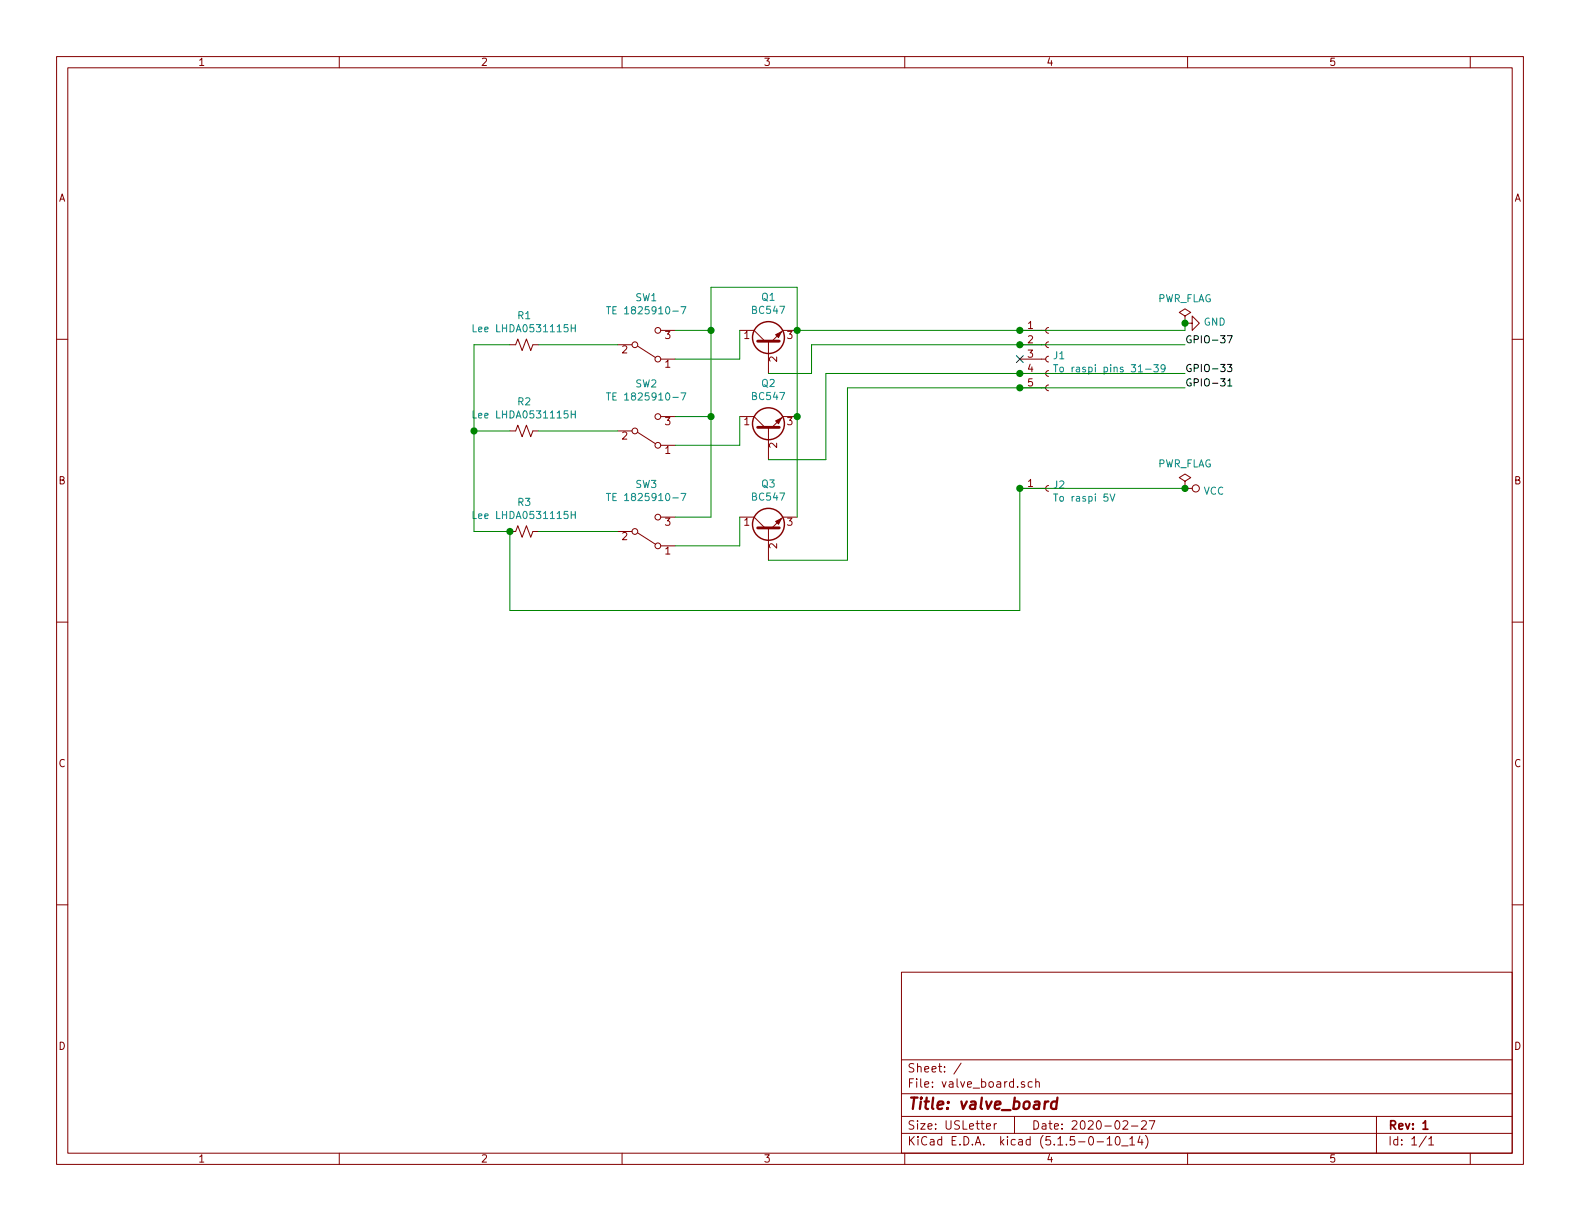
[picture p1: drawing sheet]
EESchema Schematic File Version 4
EELAYER 30 0
EELAYER END
$Descr USLetter 11000 8500
encoding utf-8
Sheet 1 1
Title "valve_board"
Date "2020-02-27"
Rev "1"
Comp ""
Comment1 ""
Comment2 ""
Comment3 ""
Comment4 ""
$EndDescr
$Comp
L Connector:Conn_01x05_Female J1
U 1 1
P 7300 2500
F 0 "J1" H 7328 2526 50  0000 L CNN
F 1 "To raspi pins 31-39" H 7328 2435 50  0000 L CNN
F 2 "Connector_PinHeader_1.00mm:PinHeader_1x05_P1.00mm_Vertical" H 7300 2500 50  0001 C CNN
F 3 "~" H 7300 2500 50  0001 C CNN
	1    7300 2500
	1    0    0    -1  
$EndComp
$Comp
L Connector:Conn_01x01_Female J2
U 1 1
P 7300 3400
F 0 "J2" H 7328 3426 50  0000 L CNN
F 1 "To raspi 5V" H 7328 3335 50  0000 L CNN
F 2 "Connector_PinHeader_1.00mm:PinHeader_1x01_P1.00mm_Horizontal" H 7300 3400 50  0001 C CNN
F 3 "~" H 7300 3400 50  0001 C CNN
	1    7300 3400
	1    0    0    -1  
$EndComp
$Comp
L power:VCC #PWR02
U 1 1
P 8250 3400
F 0 "#PWR02" H 8250 3250 50  0001 C CNN
F 1 "VCC" V 8267 3528 50  0000 L CNN
F 2 "" H 8250 3400 50  0001 C CNN
F 3 "" H 8250 3400 50  0001 C CNN
	1    8250 3400
	0    1    1    0   
$EndComp
$Comp
L power:GND #PWR01
U 1 1
P 8250 2250
F 0 "#PWR01" H 8250 2000 50  0001 C CNN
F 1 "GND" V 8255 2122 50  0000 R CNN
F 2 "" H 8250 2250 50  0001 C CNN
F 3 "" H 8250 2250 50  0001 C CNN
	1    8250 2250
	0    -1   -1   0   
$EndComp
$Comp
L Device:R_Small_US R1
U 1 1
P 3650 2400
F 0 "R1" V 3445 2400 50  0000 C CNN
F 1 "Lee LHDA0531115H" V 3536 2400 50  0000 C CNN
F 2 "Valve:Valve_Glimm" H 3650 2400 50  0001 C CNN
F 3 "~" H 3650 2400 50  0001 C CNN
	1    3650 2400
	0    1    1    0   
$EndComp
$Comp
L Device:R_Small_US R2
U 1 1
P 3650 3000
F 0 "R2" V 3445 3000 50  0000 C CNN
F 1 "Lee LHDA0531115H" V 3536 3000 50  0000 C CNN
F 2 "Valve:Valve_Glimm" H 3650 3000 50  0001 C CNN
F 3 "~" H 3650 3000 50  0001 C CNN
	1    3650 3000
	0    1    1    0   
$EndComp
$Comp
L Device:R_Small_US R3
U 1 1
P 3650 3700
F 0 "R3" V 3445 3700 50  0000 C CNN
F 1 "Lee LHDA0531115H" V 3536 3700 50  0000 C CNN
F 2 "Valve:Valve_Glimm" H 3650 3700 50  0001 C CNN
F 3 "~" H 3650 3700 50  0001 C CNN
	1    3650 3700
	0    1    1    0   
$EndComp
$Comp
L Transistor_BJT:BC547 Q3
U 1 1
P 5350 3700
F 0 "Q3" V 5678 3700 50  0000 C CNN
F 1 "BC547" V 5587 3700 50  0000 C CNN
F 2 "Package_TO_SOT_THT:TO-92_Inline" H 5550 3625 50  0001 L CIN
F 3 "http://www.fairchildsemi.com/ds/BC/BC547.pdf" H 5350 3700 50  0001 L CNN
	1    5350 3700
	0    -1   -1   0   
$EndComp
$Comp
L Transistor_BJT:BC547 Q2
U 1 1
P 5350 3000
F 0 "Q2" V 5678 3000 50  0000 C CNN
F 1 "BC547" V 5587 3000 50  0000 C CNN
F 2 "Package_TO_SOT_THT:TO-92_Inline" H 5550 2925 50  0001 L CIN
F 3 "http://www.fairchildsemi.com/ds/BC/BC547.pdf" H 5350 3000 50  0001 L CNN
	1    5350 3000
	0    -1   -1   0   
$EndComp
$Comp
L Transistor_BJT:BC547 Q1
U 1 1
P 5350 2400
F 0 "Q1" V 5678 2400 50  0000 C CNN
F 1 "BC547" V 5587 2400 50  0000 C CNN
F 2 "Package_TO_SOT_THT:TO-92_Inline" H 5550 2325 50  0001 L CIN
F 3 "http://www.fairchildsemi.com/ds/BC/BC547.pdf" H 5350 2400 50  0001 L CNN
	1    5350 2400
	0    -1   -1   0   
$EndComp
Wire Wire Line
	8250 3400 7100 3400
Wire Wire Line
	7100 3400 7100 4250
Wire Wire Line
	7100 4250 3550 4250
Wire Wire Line
	3550 4250 3550 3700
Connection ~ 7100 3400
Wire Wire Line
	3550 3700 3300 3700
Wire Wire Line
	3300 2400 3550 2400
Connection ~ 3550 3700
Wire Wire Line
	3300 2400 3300 3000
Wire Wire Line
	3300 3000 3550 3000
Connection ~ 3300 3000
Wire Wire Line
	3300 3000 3300 3700
Wire Wire Line
	3750 2400 4300 2400
Wire Wire Line
	3750 3000 4300 3000
Wire Wire Line
	3750 3700 4300 3700
Wire Wire Line
	4700 3800 5150 3800
Wire Wire Line
	4700 3100 5150 3100
Wire Wire Line
	4700 2500 5150 2500
Wire Wire Line
	8250 2300 7100 2300
Wire Wire Line
	7100 2300 5550 2300
Wire Wire Line
	5550 2300 5550 2900
Connection ~ 5550 2300
Wire Wire Line
	5550 2900 5550 3600
Connection ~ 5550 2900
Wire Wire Line
	5350 2600 5650 2600
Wire Wire Line
	5650 2600 5650 2400
Wire Wire Line
	5650 2400 7100 2400
Wire Wire Line
	5350 3200 5750 3200
Wire Wire Line
	5750 3200 5750 2600
Wire Wire Line
	5750 2600 7100 2600
Wire Wire Line
	5350 3900 5900 3900
Wire Wire Line
	5900 3900 5900 2700
Wire Wire Line
	5900 2700 7100 2700
Wire Wire Line
	5550 2300 5550 2000
Wire Wire Line
	5550 2000 4950 2000
Wire Wire Line
	4950 2300 4700 2300
Wire Wire Line
	4950 2900 4700 2900
Wire Wire Line
	4950 3600 4700 3600
$Comp
L Switch:SW_SPDT SW1
U 1 1
P 4500 2400
F 0 "SW1" H 4500 2075 50  0000 C CNN
F 1 "TE 1825910-7" H 4500 2166 50  0000 C CNN
F 2 "Button_Switch_THT:SW_PUSH_6mm" H 4500 2400 50  0001 C CNN
F 3 "~" H 4500 2400 50  0001 C CNN
	1    4500 2400
	1    0    0    1   
$EndComp
$Comp
L Switch:SW_SPDT SW2
U 1 1
P 4500 3000
F 0 "SW2" H 4500 2675 50  0000 C CNN
F 1 "TE 1825910-7" H 4500 2766 50  0000 C CNN
F 2 "Button_Switch_THT:SW_PUSH_6mm" H 4500 3000 50  0001 C CNN
F 3 "~" H 4500 3000 50  0001 C CNN
	1    4500 3000
	1    0    0    1   
$EndComp
Connection ~ 7100 2300
Connection ~ 4950 2300
Wire Wire Line
	4950 2000 4950 2300
Connection ~ 4950 2900
Wire Wire Line
	4950 2300 4950 2900
Wire Wire Line
	4950 2900 4950 3600
$Comp
L Switch:SW_SPDT SW3
U 1 1
P 4500 3700
F 0 "SW3" H 4500 3375 50  0000 C CNN
F 1 "TE 1825910-7" H 4500 3466 50  0000 C CNN
F 2 "Button_Switch_THT:SW_PUSH_6mm" H 4500 3700 50  0001 C CNN
F 3 "~" H 4500 3700 50  0001 C CNN
	1    4500 3700
	1    0    0    1   
$EndComp
Wire Wire Line
	5150 2500 5150 2300
Wire Wire Line
	5150 3100 5150 2900
Wire Wire Line
	5150 3800 5150 3600
Text Label 8250 2400 0    50   ~ 0
GPIO-37
Text Label 8250 2600 0    50   ~ 0
GPIO-33
Text Label 8250 2700 0    50   ~ 0
GPIO-31
Wire Wire Line
	8250 2600 7100 2600
Connection ~ 7100 2600
Wire Wire Line
	8250 2700 7100 2700
Connection ~ 7100 2700
Wire Wire Line
	8250 2400 7100 2400
Connection ~ 7100 2400
Wire Wire Line
	8250 2300 8250 2250
NoConn ~ 7100 2500
$Comp
L power:PWR_FLAG #FLG0101
U 1 1
P 8250 3400
F 0 "#FLG0101" H 8250 3475 50  0001 C CNN
F 1 "PWR_FLAG" H 8250 3573 50  0000 C CNN
F 2 "" H 8250 3400 50  0001 C CNN
F 3 "~" H 8250 3400 50  0001 C CNN
	1    8250 3400
	1    0    0    -1  
$EndComp
Connection ~ 8250 3400
$Comp
L power:PWR_FLAG #FLG0102
U 1 1
P 8250 2250
F 0 "#FLG0102" H 8250 2325 50  0001 C CNN
F 1 "PWR_FLAG" H 8250 2423 50  0000 C CNN
F 2 "" H 8250 2250 50  0001 C CNN
F 3 "~" H 8250 2250 50  0001 C CNN
	1    8250 2250
	1    0    0    -1  
$EndComp
Connection ~ 8250 2250
$EndSCHEMATC
